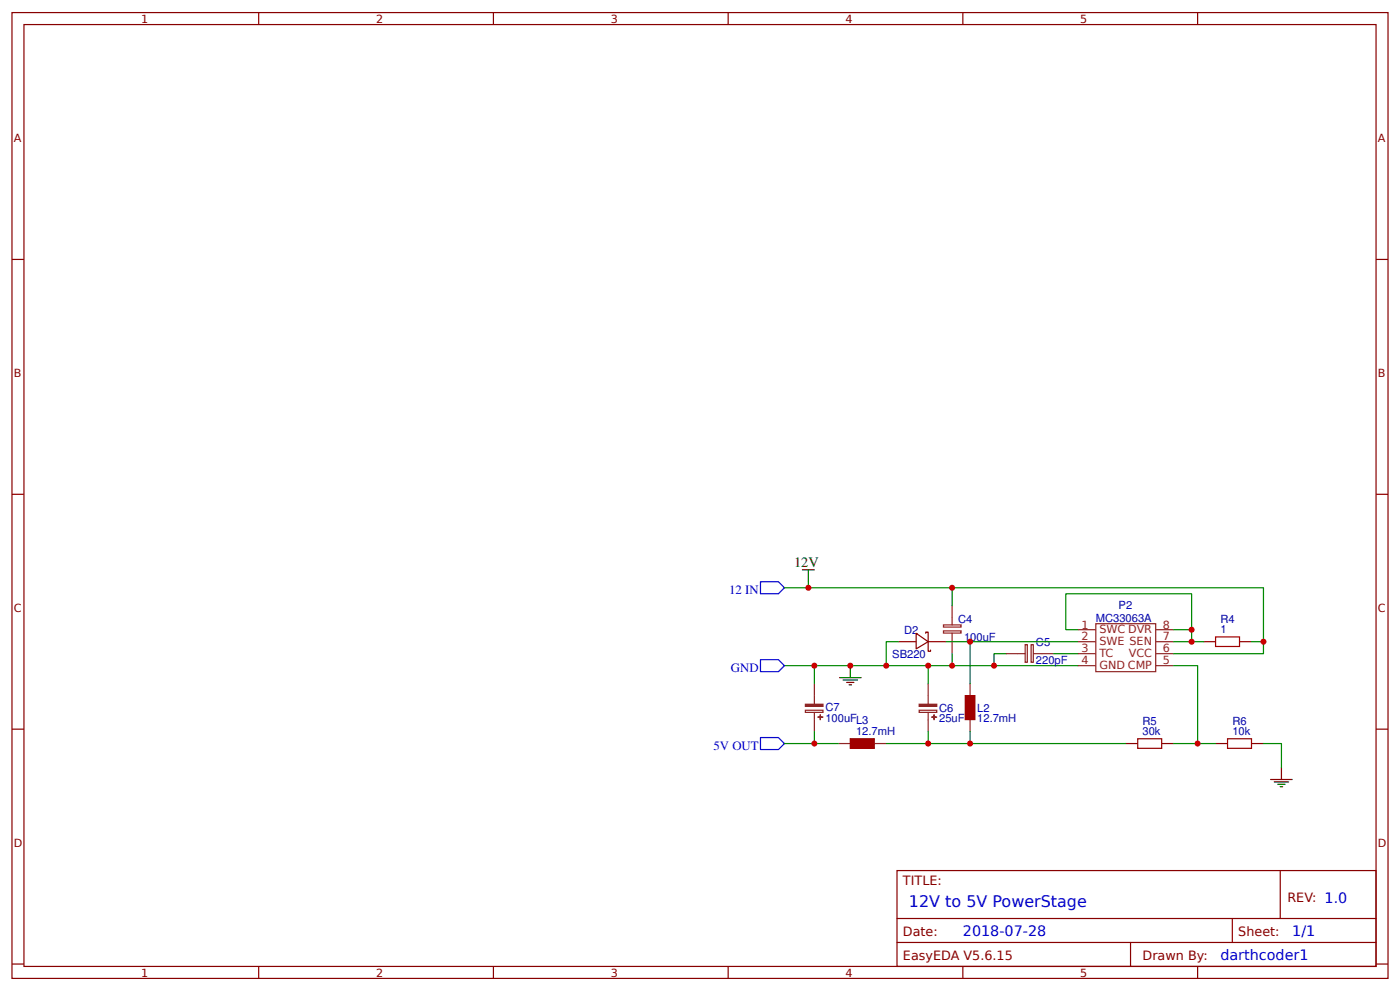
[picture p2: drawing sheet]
<svg xmlns="http://www.w3.org/2000/svg" width="309mm" height="219mm" viewBox="0 0 309 219" stroke-linecap="round" stroke-linejoin="round" font-family="sans-serif">
<g fill="none" stroke="#800" stroke-width=".26">
<path d="M2.6 2.8h304.1v213.2h-304.1zM5.3 5.4h298.7v208h-298.7zM57.1 2.8v2.6M109 2.8v2.6M160.9 2.8v2.6M212.7 2.8v2.6M264.6 2.8v2.6M2.6 57.3h2.7M304 57.3h2.7M2.6 109.1h2.7M304 109.1h2.7M202.4 139.8l2.7 1.9-2.7 1.6z"/>
<path d="M204.5 139.8v-.2h.6v4.2h.5v-.3M198.4 141.7h4M205.1 141.7h3.9M265.9 141.7h2.7M273.8 141.7h2.7M2.6 161h2.7M248.7 164.2h2.7M256.6 164.2h2.7M268.6 164.2h2.6M276.5 164.2h2.6M304 161h2.7M198.2 192.2h105.8v21.2h-105.8z"/>
<path d="M282.8 192.2v10.6M2.6 212.9h2.7M57.1 213.4v2.6M109 213.4v2.6M160.9 213.4v2.6M198.2 202.8h105.8M198.2 208.1h105.8M212.7 213.4v2.6M249.8 208.1v5.3M264.6 213.4v2.6M272.3 202.8v5.3M304 212.9h2.7"/>
</g>
<path d="M177.3 125.8h2.6M178.6 125.8v2.7M185.5 149.6h4.7M186.3 150.2h3.1M187.1 150.7h1.5M187.6 151.2h.5M187.9 147v2.6M280.7 172.1h4.8M281.5 172.6h3.2M282.3 173.2h1.6M282.8 173.7h.6M283.1 169.5v2.6" fill="none" stroke="#000" stroke-width=".26"/>
<g fill="none" stroke="#8d2323" stroke-width=".26">
<path d="M208.4 139.3h3.9v.5h-3.9zM208.4 138h3.9v.5h-3.9zM210.3 133.7v4.3M210.3 139.8v4.5M238.1 139h4M242.1 137.7h13.2v10.6h-13.2zM255.3 139h4M177.9 156.8h3.9v.5h-3.9zM179.9 150.9v4.5M179.9 157.3v4.2M203.1 156.8h3.9v.5h-3.9zM205.1 150.9v4.5"/>
<path d="M205.1 157.3v4.2M214.3 150.9v2.7M214.3 158.9v2.6M222.2 144.3h4.3M226.5 142.3h.5v3.9h-.5zM227.8 142.3h.5v3.9h-.5zM228.3 144.3h4.5M238.1 141.7h4M238.1 144.3h4M238.1 147h4M255.3 141.7h4M255.3 144.3h4"/>
<path d="M255.3 147h4M185.2 164.2h2.7M193.1 164.2h2.7"/>
</g>
<g fill="none" stroke="#080" stroke-width=".26">
<path d="M173.3 129.8h5.3M178.6 128.5v1.3h100.5v14.5h-19.8M210.3 129.8v3.9M238.1 139h-2.6v-7.9h27.8v7.9M259.3 139h4v2.7h-4M173.3 147h64.8M179.9 147v3.9M198.4 141.7h-2.6v5.3M205.1 147v3.9M209 141.7h29.1M210.3 144.3v2.7M214.3 141.7v9.2"/>
<path d="M222.2 144.3h-2.6v2.7M232.8 144.3h5.3M259.3 147h5.3v17.2M263.3 141.7h2.6M276.5 141.7h2.6M173.3 164.2h11.9M179.9 161.5v2.7M205.1 161.5v2.7M214.3 161.5v2.7h-18.5M214.3 164.2h34.4M259.3 164.2h9.3M279.1 164.2h4v5.3"/>
</g>
<path d="M268.6 140.6h5.2v2.1h-5.2zM251.4 163.1h5.2v2.1h-5.2zM271.2 163.1h5.3v2.1h-5.3z" fill="none" stroke="#a00000" stroke-width=".26"/>
<g fill="#a00000" stroke="#a00000" stroke-width=".26">
<path d="M213.3 153.6h2.1v5.3h-2.1z"/>
<path d="M187.9 163.1h5.2v2.1h-5.2z"/>
</g>
<g fill="#8d2323" stroke="#8d2323" stroke-width=".26">
<path d="M203.1 155.5h3.9v.5h-3.9z"/>
<path d="M205.8 158.3l1.1 .1z"/>
<path d="M206.3 157.8l.1 1.1z"/>
<path d="M177.9 155.5h3.9v.5h-3.9z"/>
<path d="M180.7 158.3l1.1 .1z"/>
<path d="M181.2 157.8v1.1z"/>
</g>
<path d="M168 128.5h4l1.3 1.3-1.3 1.3h-4zM168 145.7h4l1.3 1.3-1.3 1.3h-4zM168 162.9h4l1.3 1.3-1.3 1.3h-4z" fill="none" stroke="#00f" stroke-width=".26"/>
<g fill="#c00">
<circle cx="179.9" cy="147" r=".66"/>
<circle cx="187.9" cy="147" r=".66"/>
<circle cx="205.1" cy="147" r=".66"/>
<circle cx="205.1" cy="164.2" r=".66"/>
<circle cx="263.3" cy="139" r=".66"/>
<circle cx="210.3" cy="129.8" r=".66"/>
<circle cx="279.1" cy="141.7" r=".66"/>
<circle cx="263.3" cy="141.7" r=".66"/>
<circle cx="210.3" cy="147" r=".66"/>
<circle cx="219.6" cy="147" r=".66"/>
<circle cx="195.8" cy="147" r=".66"/>
<circle cx="214.3" cy="141.7" r=".66"/>
<circle cx="264.6" cy="164.2" r=".66"/>
<circle cx="178.6" cy="129.8" r=".66"/>
<circle cx="214.3" cy="164.2" r=".66"/>
<circle cx="179.9" cy="164.2" r=".66"/>
</g>
<text font-size="3.5" fill="#00f" x="200.8" y="200.2">12V to 5V PowerStage</text>
<text font-size="3.2" x="175.4" y="125.3">12V</text>
<g font-size="3.2" fill="#00f">
<text x="212.7" y="206.8">2018-07-28</text>
<text x="285.5" y="206.8">1/1</text>
<text x="269.6" y="212.1">darthcoder1</text>
</g>
<g font-size="2.8" fill="#00f">
<text x="161.1" y="131.1">12 IN</text>
<text x="161.5" y="148.3">GND</text>
<text x="157.7" y="165.5">5V OUT</text>
</g>
<g font-size="2.8" fill="#800">
<text x="199.5" y="195.4">TITLE:</text>
<text x="284.4" y="199.1">REV: 1.0</text>
<text x="199.5" y="206.8">Date:</text>
<text x="273.6" y="206.8">Sheet:</text>
<text x="199.5" y="212.1">EasyEDA V5.6.15</text>
<text x="252.4" y="212.1">Drawn By:</text>
</g>
<g font-size="2.5" fill="#800">
<text x="31.2" y="5">1</text>
<text x="83.1" y="5">2</text>
<text x="134.9" y="5">3</text>
<text x="186.8" y="5">4</text>
<text x="238.7" y="5">5</text>
<text x="3" y="31.4">A</text>
<text x="304.4" y="31.4">A</text>
<text x="3" y="83.2">B</text>
<text x="304.4" y="83.2">B</text>
<text x="3" y="135.1">C</text>
<text x="304.4" y="135.1">C</text>
<text x="3" y="186.9">D</text>
<text x="304.4" y="186.9">D</text>
<text x="31.2" y="215.6">1</text>
<text x="83.1" y="215.6">2</text>
<text x="134.9" y="215.6">3</text>
<text x="186.8" y="215.6">4</text>
<text x="238.7" y="215.6">5</text>
</g>
<g font-size="2.5" fill="#000080">
<text x="211.7" y="137.6">C4</text>
<text x="242.1" y="137.3">MC33063A</text>
<text x="247.1" y="134.5">P2</text>
<text x="269.6" y="137.5">R4</text>
<text x="199.8" y="140">D2</text>
<text x="213" y="141.6">100uF</text>
<text x="228.9" y="142.6">C5</text>
<text x="269.6" y="139.8">1</text>
<text x="197.1" y="145.3">SB220</text>
<text x="228.9" y="146.6">220pF</text>
<text x="182.4" y="159.5">100uFL3</text>
<text x="182.4" y="157.1">C7</text>
<text x="207.5" y="159.5">25uF</text>
<text x="207.5" y="157.1">C6</text>
<text x="215.9" y="159.5">12.7mH</text>
<text x="215.9" y="157.1">L2</text>
<text x="252.4" y="160">R5</text>
<text x="272.3" y="160">R6</text>
<text x="189.1" y="162.3">12.7mH</text>
<text x="252.4" y="162.3">30k</text>
<text x="272.3" y="162.3">10k</text>
</g>
<g font-size="2.5" fill="#8d2323">
<text x="238.9" y="138.8">1</text>
<text x="238.9" y="141.4">2</text>
<text x="242.9" y="139.8">SWC DVR</text>
<text x="242.9" y="142.5">SWE SEN</text>
<text x="256.9" y="141.4">7</text>
<text x="256.9" y="138.8">8</text>
<text x="238.9" y="144.1">3</text>
<text x="238.9" y="146.7">4</text>
<text x="242.9" y="145.1">TC</text>
<text x="242.9" y="147.8">GND CMP</text>
<text x="249.4" y="145.1">VCC</text>
<text x="256.9" y="146.7">5</text>
<text x="256.9" y="144.1">6</text>
</g>
</svg>
